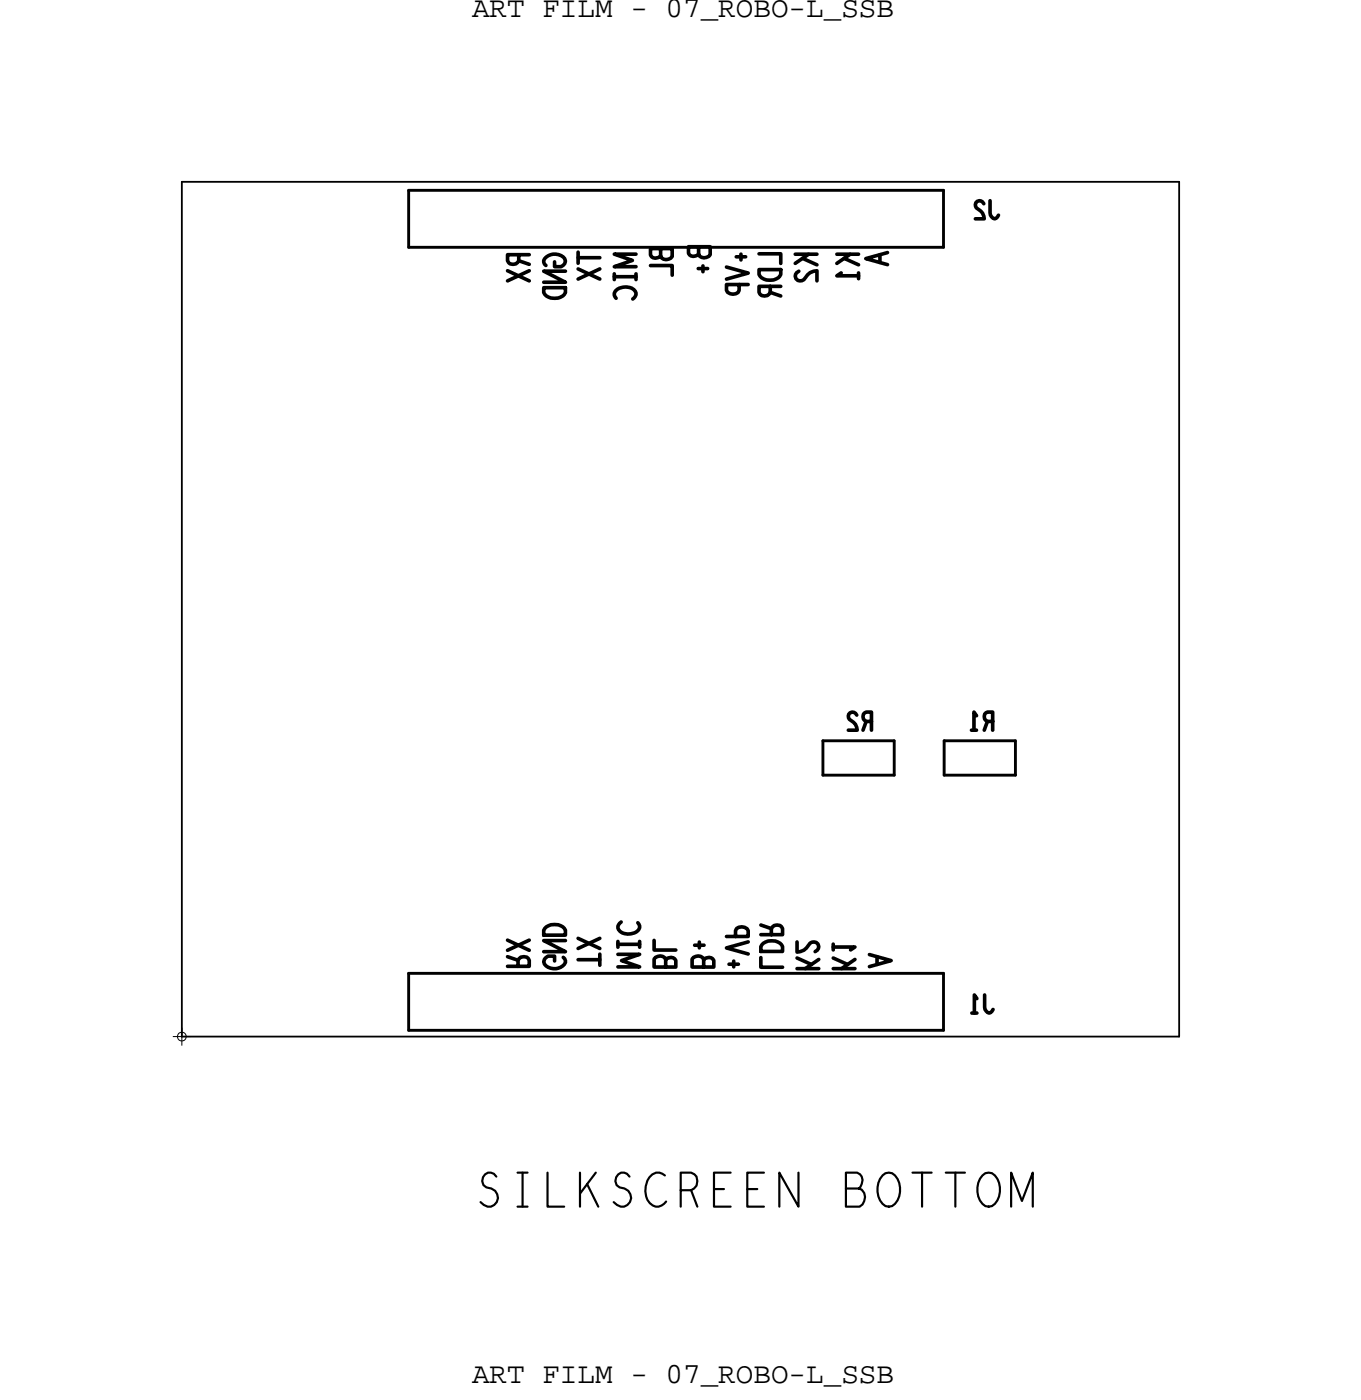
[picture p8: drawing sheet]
<svg xmlns="http://www.w3.org/2000/svg" width="96mm" height="98mm" viewBox="0 0 96 98" stroke-linecap="round" stroke-linejoin="round" font-family="sans-serif">
<!-- layer: Board Outline -->
<path d="M12.8 12.8v60zM12.8 12.8h70zM82.8 12.8v60zM12.8 72.8h70z" fill="none" stroke="#000" stroke-width=".13"/>
<!-- layer: Components -->
<g fill="none" stroke="#000" stroke-width=".2">
<path d="M28.7 13.4h37.5zM28.7 17.4h37.5zM28.7 13.4v4zM66.2 13.4v4zM57.8 52h5zM57.8 54.4h5zM57.8 52v2.4zM62.8 52v2.4zM66.3 52h5zM66.3 54.4h5zM66.3 52v2.4zM71.3 52v2.4z"/>
<path d="M28.7 68.3h37.5zM28.7 72.3h37.5zM28.7 68.3v4zM66.2 68.3v4z"/>
</g>
<!-- layer: Text -->
<g fill="none" stroke="#000" stroke-width=".25">
<path d="M35.6 19l1.5 .7M36.4 17.9v.4a.43 .43 0 0 1-.4 .3 .43 .43 0 0 1-.4-.3v-.4h1.5M36.4 18.3l.7 .3M37.1 19l-1.5 .7M38.9 18.4v.3h.5a.43 .43 0 0 0 .3-.5 .43 .43 0 0 0-.5-.3 .78 .78 0 0 0-1 .5l.1 .2M39.7 19h-1.5l1.5 .8h-1.5M40.6 18.9l1.5 .7M40.6 17.7v.8M40.6 18.1h1.5M42.1 18.9l-1.5 .7M43.1 19.4h1.5M43.1 19.2v.4"/>
<path d="M44.6 17.8h-1.5l1.3 .5-1.3 .4h1.5M44.6 19.2v.4M45.7 18.6h1.5v.7M46.4 17.4v.6a.47 .47 0 0 0 .8 0v-.6h-1.5v.5a.43 .43 0 0 0 .7 .1M49 17.3v.5a.47 .47 0 0 0 .8 .1v-.6h-1.5v.5a.43 .43 0 0 0 .7 0M51 18.7l1.5 .5-1.5 .4M51.9 20v.4a.5 .5 0 0 1-.9 0v-.4h1.5M53.3 17.8h1.5v.7M53.3 18.9h1.5a.76 .76 0 0 1-.4 .7 .76 .76 0 0 1-.8 0l-.3-.3zM55.8 17.8h1.5M56.1 19a.36 .36 0 0 0-.2 .6 .36 .36 0 0 0 .5 0 1.02 1.02 0 0 1 .9-.6v.7M56.3 18.1l1 .5"/>
<path d="M56.8 17.8l-1 .7M58.7 17.8h1.6M59 19.2l-.3 .2h1.6M59.2 18.1l1.1 .5M59.7 17.8l-1 .7M60.3 19.2v.4M62.3 17.7l-1.5 .5 1.5 .4M69.1 14.3a.31 .31 0 0 0-.5-.2 .31 .31 0 0 0-.1 .5 .85 .85 0 0 1 .6 .8h-.6M69.5 14.1v1a.28 .28 0 0 0 .3 .3 .28 .28 0 0 0 .3-.3M38.2 20.2h1.5a.76 .76 0 0 1-.4 .7 .76 .76 0 0 1-.8 0l-.3-.4zM43.2 20.9a.41 .41 0 0 1-.1-.4 .41 .41 0 0 1 .4-.3 .75 .75 0 0 1 1.1 .5l-.2 .3M54.1 20.1v.4a.43 .43 0 0 1-.4 .3 .43 .43 0 0 1-.4-.3v-.4h1.5"/>
<path d="M54.1 20.5l.7 .3M60.1 50.2a.31 .31 0 0 0-.4-.2 .31 .31 0 0 0-.1 .5 .85 .85 0 0 1 .6 .8h-.7M60.8 50.6l-.2 .7M61.2 50.6h-.4a.35 .35 0 0 1-.2-.3 .35 .35 0 0 1 .2-.3h.4v1.3M68.2 51.3h.3M68.5 50.2l-.1-.2v1.3M69.3 50.6l-.2 .7M69.7 50.6h-.4a.35 .35 0 0 1-.2-.3 .35 .35 0 0 1 .2-.3h.4v1.3M35.6 66l1.5 .7M35.6 67.2l.8 .2M35.6 67.8h1.5v-.4a.43 .43 0 0 0-.3-.2 .43 .43 0 0 0-.4 .2v.4M37.1 66l-1.5 .7"/>
<path d="M38.2 65.2a.95 .95 0 0 1 1.5 .1v.3h-1.5zM39.5 67.2a.39 .39 0 0 1 .2 .4 .39 .39 0 0 1-.3 .3 .83 .83 0 0 1-1.2-.4v-.2l.3-.2h.4v.4M39.7 66h-1.5l1.5 .8h-1.5M40.6 65.9l1.5 .7M40.6 67.4h1.5M42.1 65.9l-1.5 .7M42.1 67v.8M43.4 67h1.5l-1.3 .4 1.3 .5h-1.5M43.4 66.1v.4M43.4 66.3h1.5M43.6 64.7a.43 .43 0 0 0-.2 .5 .43 .43 0 0 0 .4 .3l.3 .1a.61 .61 0 0 0 .7-.7v-.1M44.9 66.1v.4"/>
<path d="M45.9 66v.7h1.5M46.7 67.4l.1-.1a.43 .43 0 0 1 .6 .1v.5h-1.5v-.6a.47 .47 0 0 1 .8 .1v.5M49.4 67.4l.1-.1a.43 .43 0 0 1 .6 .1v.5h-1.5v-.6a.47 .47 0 0 1 .8 .1v.5M51 65.7h1.5v-.4a.5 .5 0 0 0-.9 0v.4M52.5 66.1l-1.5 .4 1.5 .5M53.4 64.9l.7 .3M53.4 65.6h1.5v-.4a.43 .43 0 0 0-.4-.3 .43 .43 0 0 0-.4 .3v.4M53.4 67.2v.7h1.5M53.5 66.3a.95 .95 0 0 1 1.4 .1v.4h-1.5zM55.9 67.2l1.1 .5M55.9 68h1.6M55.9 66.1v.7a1.02 1.02 0 0 0 1-.6 .36 .36 0 0 1 .5 .1 .36 .36 0 0 1-.2 .5"/>
<path d="M57.5 67.3l-1 .7M58.5 66.5h1.5l-.3 .2M58.5 68h1.5M58.5 66.3v.4M58.5 67.2l1 .5M60 67.3l-.9 .7M61 67l1.5 .4-1.5 .5M68.2 71.1h.4M68.6 70.1l-.2-.3v1.3M69.1 69.8v1.1a.28 .28 0 0 0 .3 .2 .28 .28 0 0 0 .3-.2"/>
</g>
<g fill="none" stroke="#000" stroke-width=".15">
<path d="M34.8 82.6a.54 .54 0 0 0-.8-.1 .54 .54 0 0 0 .1 .8 .68 .68 0 0 1 .9 .7 .68 .68 0 0 1-.8 .7l-.5-.3M36.3 82.3h.7M36.3 84.7h.7M36.7 82.3v2.4M38.4 82.3v2.4h1.2M40.7 82.3v2.4M41.2 83.1l.8 1.6M41.8 82.3l-1.1 1.5M44.2 82.6a.54 .54 0 0 0-.9-.1 .54 .54 0 0 0 .2 .8 .68 .68 0 0 1 .8 .7 .68 .68 0 0 1-.7 .7l-.5-.3M46.7 82.5a.74 .74 0 0 0-1.3 .4 1.3 1.3 0 0 0 .6 1.8 .82 .82 0 0 0 .8-.4M47.8 83.5h.7a.65 .65 0 0 0 .4-.6 .65 .65 0 0 0-.4-.6h-.7v2.4M48.5 83.5l.4 1.2"/>
<path d="M50.1 83.5h.7M51.3 82.3h-1.2v2.4h1.2M52.5 83.5h.7M53.6 82.3h-1.1v2.4h1.1M56 82.3v2.4l-1.3-2.4v2.4M59.4 83.4h.9a.7 .7 0 0 1 .4 .6 .7 .7 0 0 1-.4 .7h-.9v-2.4h.8a.65 .65 0 0 1 .1 1.1M61.9 82.5a.69 .69 0 0 1 .8-.1 .69 .69 0 0 1 .4 .6 1.44 1.44 0 0 1-.5 1.7 .88 .88 0 0 1-1-1 1.47 1.47 0 0 1 .3-1.2zM64 82.3h1.4M64.7 82.3v2.4M66.4 82.3h1.3M67.1 82.3v2.4M69 82.5a.69 .69 0 0 1 .7-.1 .69 .69 0 0 1 .4 .6 1.44 1.44 0 0 1-.5 1.7 .88 .88 0 0 1-1-1 1.47 1.47 0 0 1 .4-1.2z"/>
<path d="M71 84.7v-2.4l.7 2 .8-2v2.4"/>
</g>
<!-- layer: Drawing Origin -->
<path d="M12.1 72.8h1.3M12.5 72.6l.3-.1 .2 .1 .1 .2-.1 .2-.2 .1-.3-.1v-.2zM12.8 72.1v1.3" fill="none" stroke="#000" stroke-width=".07"/>
<g font-size="2.1">
<text x="33.1" y="1.2">ART FILM - 07_ROBO-L_SSB</text>
<text x="33.1" y="97.1">ART FILM - 07_ROBO-L_SSB</text>
</g>
<g font-size="1.5">
<text x="48.3" y="17.2" transform="rotate(90 48.3 17.2)">B+</text>
<text x="51" y="17.5" transform="rotate(90 51 17.5)">+VP</text>
<text x="60.8" y="17.6" transform="rotate(90 60.8 17.6)">A</text>
<text x="50.1" y="68" transform="rotate(-90 50.1 68)">B+</text>
<text x="52.5" y="68.2" transform="rotate(-90 52.5 68.2)">+VP</text>
<text x="62.5" y="67.9" transform="rotate(-90 62.5 67.9)">A</text>
</g>
</svg>
